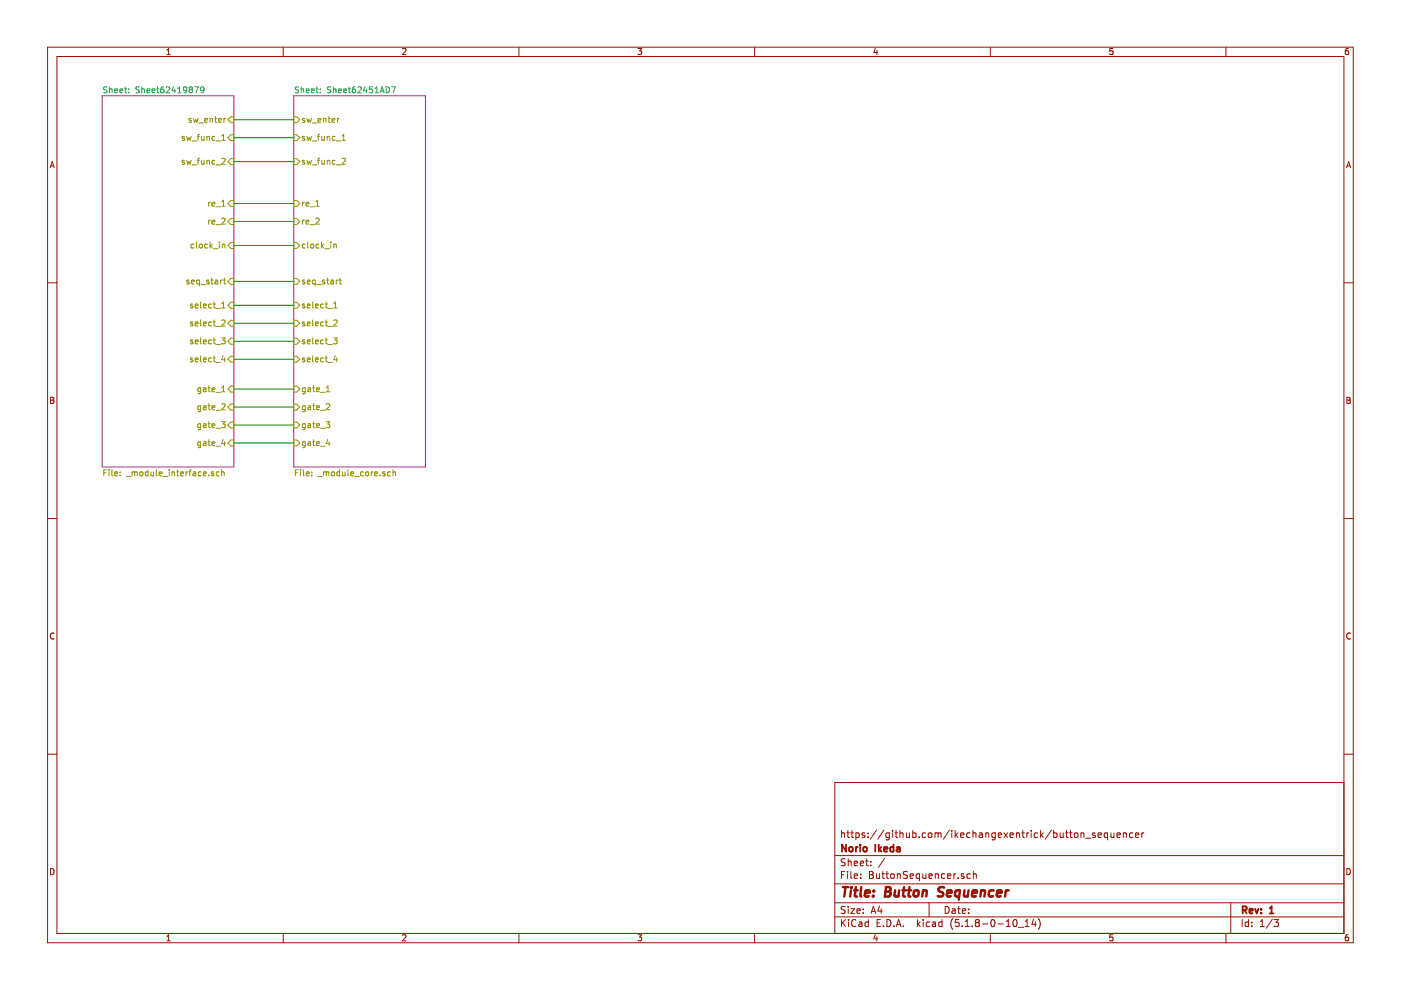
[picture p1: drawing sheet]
EESchema Schematic File Version 4
EELAYER 30 0
EELAYER END
$Descr A4 11693 8268
encoding utf-8
Sheet 1 3
Title "Button Sequencer"
Date ""
Rev "1"
Comp "Norio Ikeda"
Comment1 "https://github.com/ikechangexentrick/button_sequencer"
Comment2 ""
Comment3 ""
Comment4 ""
$EndDescr
$Sheet
S 850  800  1100 3100
U 6241987A
F0 "Sheet62419879" 50
F1 "_module_interface.sch" 50
F2 "sw_enter" I R 1950 1000 50 
F3 "sw_func_1" I R 1950 1150 50 
F4 "sw_func_2" I R 1950 1350 50 
F5 "re_2" I R 1950 1850 50 
F6 "re_1" I R 1950 1700 50 
F7 "clock_in" I R 1950 2050 50 
F8 "seq_start" I R 1950 2350 50 
F9 "select_1" I R 1950 2550 50 
F10 "select_2" I R 1950 2700 50 
F11 "select_3" I R 1950 2850 50 
F12 "select_4" I R 1950 3000 50 
F13 "gate_1" I R 1950 3250 50 
F14 "gate_2" I R 1950 3400 50 
F15 "gate_4" I R 1950 3700 50 
F16 "gate_3" I R 1950 3550 50 
$EndSheet
$Sheet
S 2450 800  1100 3100
U 62451AD8
F0 "Sheet62451AD7" 50
F1 "_module_core.sch" 50
F2 "clock_in" I L 2450 2050 50 
F3 "re_1" I L 2450 1700 50 
F4 "re_2" I L 2450 1850 50 
F5 "sw_func_1" I L 2450 1150 50 
F6 "sw_enter" I L 2450 1000 50 
F7 "sw_func_2" I L 2450 1350 50 
F8 "gate_1" I L 2450 3250 50 
F9 "gate_2" I L 2450 3400 50 
F10 "gate_3" I L 2450 3550 50 
F11 "gate_4" I L 2450 3700 50 
F12 "select_1" I L 2450 2550 50 
F13 "select_2" I L 2450 2700 50 
F14 "select_3" I L 2450 2850 50 
F15 "select_4" I L 2450 3000 50 
F16 "seq_start" I L 2450 2350 50 
$EndSheet
Wire Wire Line
	1950 1000 2450 1000
Wire Wire Line
	2450 1150 1950 1150
Wire Wire Line
	1950 1350 2450 1350
Wire Wire Line
	2450 1700 1950 1700
Wire Wire Line
	1950 1850 2450 1850
Wire Wire Line
	2450 2050 1950 2050
Wire Wire Line
	1950 2350 2450 2350
Wire Wire Line
	2450 2550 1950 2550
Wire Wire Line
	1950 2700 2450 2700
Wire Wire Line
	2450 2850 1950 2850
Wire Wire Line
	1950 3000 2450 3000
Wire Wire Line
	2450 3250 1950 3250
Wire Wire Line
	1950 3400 2450 3400
Wire Wire Line
	2450 3550 1950 3550
Wire Wire Line
	1950 3700 2450 3700
$EndSCHEMATC
